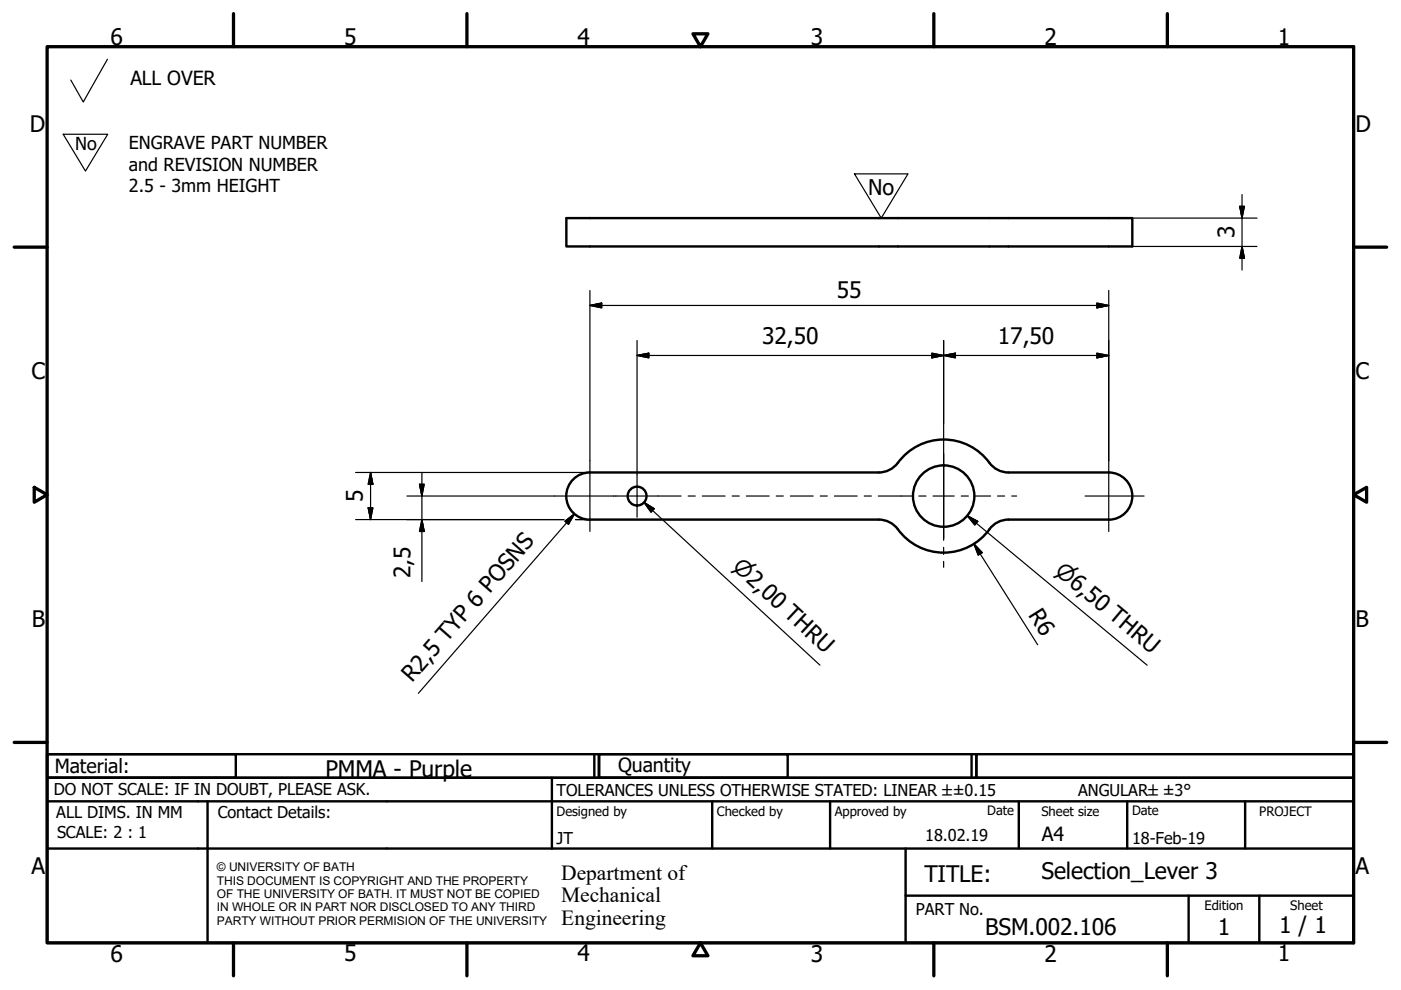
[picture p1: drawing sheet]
<svg xmlns="http://www.w3.org/2000/svg" width="297mm" height="210mm" viewBox="0 0 297 210" stroke-linecap="round" stroke-linejoin="round" font-family="sans-serif">
<!-- layer: Visible (ISO) -->
<g fill="none" stroke="#000" stroke-width=".51">
<path d="M120.1 46.2h120v6.1h-120zM209.8 98.1a5 5 0 0 0 4 2.1h21.3a5 5 0 0 1 5 5 5 5 0 0 1-5 5M209.8 98.1a12.1 12.1 0 0 0-19.9 .5 5 5 0 0 1-3.6 1.6h-61.2M125.1 100.2a5 5 0 0 0-5 5 5 5 0 0 0 5 5M125.1 110.2h61.2a5.5 5.5 0 0 1 4.7 2.8 12.1 12.1 0 0 0 19.2-1.3 5 5 0 0 1 3.6-1.5h21.3"/>
<circle cx="135.1" cy="105.2" r="2"/>
<circle cx="200.1" cy="105.2" r="6.5"/>
</g>
<!-- layer: Border (ISO) -->
<g fill="none" stroke="#000" stroke-width=".7">
<path d="M10 9.9h277v190h-277zM49.5 2.9v7M99 2.9v7M146.9 7.2h3.2l-1.6 2.7zM198 2.9v7M247.5 2.9v7M3 52.4h7M287 52.4h7M7.3 103.3l2.7 1.6-2.7 1.6zM287 104.9l2.8-1.6v3.2zM3 157.4h7M287 157.4h7"/>
<path d="M49.5 199.9v7M99 199.9v7M148.5 199.9l1.6 2.7h-3.2zM198 199.9v7M247.5 199.9v7"/>
</g>
<!-- layer: Title (ISO) -->
<g fill="none" stroke="#000" stroke-width=".51">
<path d="M10 159.9h40v5h-40zM10 159.9h117v5h-117zM126 159.9v5M127 159.9h40v5h-40zM127 159.9h80v5h-80zM206 159.9v5M207 159.9h80v5h-80zM10 169.9v-5h277v5M10 169.9h277v30h-277zM10 179.9h277M44 169.9v30M117 164.9v15"/>
<path d="M151 169.9v10M176 169.9v10M192 179.9v20M216 169.9v10M239 169.9v10M264 169.9v10M192 189.9h95M252 189.9v10M267 189.9v10"/>
</g>
<!-- layer: Sketch Geometry (ISO) -->
<path d="M22.8 12.6l-5.1 9-2.7-4.6M13.4 28.5h9.4l-4.7 7.8zM181.2 36.9h11.3l-5.7 9.3z" fill="none" stroke="#000" stroke-width=".25"/>
<path d="M186.8 55.6h.1" fill="none" stroke="#fff" stroke-width=".21"/>
<!-- layer: Dimension (ISO) -->
<g fill="none" stroke="#000" stroke-width=".25">
<path d="M240.1 52.3h26.4M240.1 46.2h26.4M262.8 43.7h1l-.5 2.5zM263.3 52.3l.5 2.5h-1zM263.3 41.2v16M125.1 64.8l2.5-.5v1zM125.1 64.8h110M125.1 61.6v36.1M135.1 75.4l2.5-.5v1zM135.1 75.4h100M135.1 72.2v28.5M197.6 74.9l2.5 .5-2.5 .5z"/>
<path d="M200.1 75.4l2.5-.5v1zM200.1 72.2v17.6M232.6 74.9l2.5 .5-2.5 .5zM232.6 64.3l2.5 .5-2.5 .5zM235.1 61.6v36.1M75.4 100.2h49.6M75.4 110.2h44.1M78.1 107.7h1l-.5 2.5zM78.6 100.2l.5 2.5h-1zM78.6 100.2v10M86.3 105.2h31.3M88.9 102.7h1l-.4 2.5z"/>
<path d="M89.5 110.2l.4 2.5h-1zM89.5 100.2v23.1M119.8 110.5l2-1.6-1.3 2.3zM121.8 108.9l-33.1 38.1M122 110.2h3M130.1 105.2h.5M206.5 115.3l1.7 1.9-.8 .5zM206.5 115.3l13.5 21.4"/>
</g>
<g fill="#000" stroke="#000" stroke-width=".25">
<path d="M262.8 43.7l.5 2.5zM262.8 43.7h1l-.5 2.5zM263.3 52.3l.5 2.5zM263.3 52.3l.5 2.5h-1zM125.1 64.8l2.5-.5zM125.1 64.8l2.5-.5v1zM135.1 75.4l2.5-.5zM135.1 75.4l2.5-.5v1zM197.6 75.9l2.5-.5zM197.6 74.9l2.5 .5-2.5 .5zM200.1 75.4l2.5-.5zM200.1 75.4l2.5-.5v1z"/>
<path d="M232.6 75.9l2.5-.5zM232.6 74.9l2.5 .5-2.5 .5zM232.6 65.3l2.5-.5zM232.6 64.3l2.5 .5-2.5 .5zM78.1 107.7l.5 2.5zM78.1 107.7h1l-.5 2.5zM78.6 100.2l.5 2.5zM78.6 100.2l.5 2.5h-1zM88.9 102.7l.6 2.5zM88.9 102.7h1l-.4 2.5zM89.5 110.2l.4 2.5zM89.5 110.2l.4 2.5h-1z"/>
<path d="M121.8 108.9l-1.3 2.3zM119.8 110.5l2-1.6-1.3 2.3zM206.5 115.3l1.7 1.9zM206.5 115.3l1.7 1.9-.8 .5z"/>
</g>
<!-- layer: Center Mark (ISO) -->
<path d="M125.1 97.7v15M200.1 89.8v15.4v-9M235.1 97.7v15M117.6 105.2h12.5M135.1 100.7v9M200.1 114.2v-9v9.3M200.1 116v1.6M200.1 119v1.3M230.1 105.2h12.5" fill="none" stroke="#000" stroke-width=".25"/>
<!-- layer: Centerline (ISO) -->
<g fill="none" stroke="#000" stroke-width=".25">
<path d="M130.6 105.2h13.8M145.9 105.2h1.5M148.9 105.2h4.8M155.2 105.2h1.5M158.2 105.2h4.9M164.6 105.2h1.5M167.6 105.2h4.8M173.9 105.2h1.5M176.9 105.2h4.8M183.2 105.2h1.5M186.2 105.2h7.1M194.8 105.2h1.5"/>
<path d="M197.8 105.2h4.5M203.8 105.2h1.5M206.8 105.2h3.2M211.5 105.2h1.5M214.5 105.2h1"/>
</g>
<!-- layer: Symbol (ISO) -->
<path d="M136.5 106.5l2.2 1.4-.7 .7zM136.5 106.5l37.3 34.5M205.1 109.3l2.2 1.2-.6 .8zM205.1 109.3l38.1 31.7" fill="none" stroke="#000" stroke-width=".25"/>
<path d="M136.5 106.5l2.2 1.4zM136.5 106.5l2.2 1.4-.7 .7zM205.1 109.3l2.2 1.2zM205.1 109.3l2.2 1.2-.6 .8z" fill="#000" stroke="#000" stroke-width=".25"/>
<g font-size="4.8">
<text x="23.4" y="9.5">6</text>
<text x="72.9" y="9.5">5</text>
<text x="122.4" y="9.5">4</text>
<text x="171.9" y="9.5">3</text>
<text x="221.4" y="9.5">2</text>
<text x="270.9" y="9.5">1</text>
<text x="6.3" y="27.9">D</text>
<text x="287.4" y="27.9">D</text>
<text x="261.7" y="50.6" transform="rotate(-90 261.7 50.6)">3</text>
<text x="177.4" y="63.2">55</text>
<text x="161.6" y="73">32,50</text>
<text x="211.6" y="73">17,50</text>
<text x="6.7" y="80.4">C</text>
<text x="287.4" y="80.4">C</text>
<text x="77" y="106.5" transform="rotate(-90 77 106.5)">5</text>
<text x="87.1" y="122.5" transform="rotate(-90 87.1 122.5)">2,5</text>
<text x="218" y="130.5" transform="rotate(58 218 130.5)">R6</text>
<text x="6.8" y="132.9">B</text>
<text x="287.4" y="132.9">B</text>
<text x="87.4" y="144.9" transform="rotate(-49 87.4 144.9)">R2,5 TYP 6 POSNS</text>
<text x="69" y="164.8">PMMA - Purple</text>
<text x="6.7" y="185.4">A</text>
<text x="287.4" y="185.4">A</text>
<text x="196" y="187">TITLE:</text>
<text x="220.8" y="186.4">Selection_Lever 3</text>
<text x="271.2" y="197.9">1 / 1</text>
<text x="23.4" y="203.9">6</text>
<text x="72.9" y="203.8">5</text>
<text x="122.4" y="203.8">4</text>
<text x="171.9" y="203.9">3</text>
<text x="208.9" y="198.2">BSM.002.106</text>
<text x="221.4" y="203.9">2</text>
<text x="258.2" y="198.2">1</text>
<text x="270.9" y="203.8">1</text>
</g>
<g font-size="4.6">
<text x="184.1" y="41.3">No</text>
<text x="155.1" y="120.4" transform="rotate(43 155.1 120.4)">⌀2,00 THRU</text>
<text x="223.4" y="121.5" transform="rotate(40 223.4 121.5)">⌀6,50 THRU</text>
<text x="119" y="186.5">Department of</text>
<text x="119" y="191.3">Mechanical</text>
<text x="119" y="196">Engineering</text>
</g>
<g font-size="4.1">
<text x="27.6" y="18">ALL OVER</text>
<text x="11.6" y="163.9">Material:</text>
<text x="131" y="163.7">Quantity</text>
<text x="220.9" y="178.4">A4</text>
</g>
<g font-size="3.8">
<text x="15.9" y="31.8">No</text>
<text x="27.3" y="31.7">ENGRAVE PART NUMBER</text>
<text x="27.3" y="36.2">and REVISION NUMBER</text>
<text x="27.3" y="40.8">2.5 - 3mm HEIGHT</text>
</g>
<g font-size="3.5">
<text x="11.4" y="168.5">DO NOT SCALE: IF IN DOUBT, PLEASE ASK.</text>
<text x="11.9" y="173.5">ALL DIMS. IN MM</text>
<text x="46.2" y="173.5">Contact Details:</text>
<text x="118" y="168.8">TOLERANCES UNLESS OTHERWISE STATED: LINEAR ±±0.15</text>
<text x="228.6" y="168.8">ANGULAR±±3°</text>
<text x="12.1" y="177.6">SCALE: 2 : 1</text>
<text x="118" y="178.9">JT</text>
<text x="196.2" y="178.3">18.02.19</text>
<text x="240" y="178.9">18-Feb-19</text>
<text x="194.2" y="194.1">PART No.</text>
</g>
<g font-size="2.8">
<text x="118" y="173">Designed by</text>
<text x="152" y="173">Checked by</text>
<text x="177" y="173">Approved by</text>
<text x="209.3" y="172.9">Date</text>
<text x="220.8" y="173">Sheet size</text>
<text x="240" y="172.9">Date</text>
<text x="267" y="172.9">PROJECT</text>
<text x="255.4" y="193">Edition</text>
<text x="273.6" y="193">Sheet</text>
</g>
<g font-size="2.5">
<text x="46" y="184.7">© UNIVERSITY OF BATH</text>
<text x="46" y="187.6">THIS DOCUMENT IS COPYRIGHT AND THE PROPERTY</text>
<text x="46" y="190.4">OF THE UNIVERSITY OF BATH. IT MUST NOT BE COPIED</text>
<text x="46" y="193.2">IN WHOLE OR IN PART NOR DISCLOSED TO ANY THIRD</text>
<text x="46" y="196.1">PARTY WITHOUT PRIOR PERMISION OF THE UNIVERSITY</text>
</g>
</svg>
